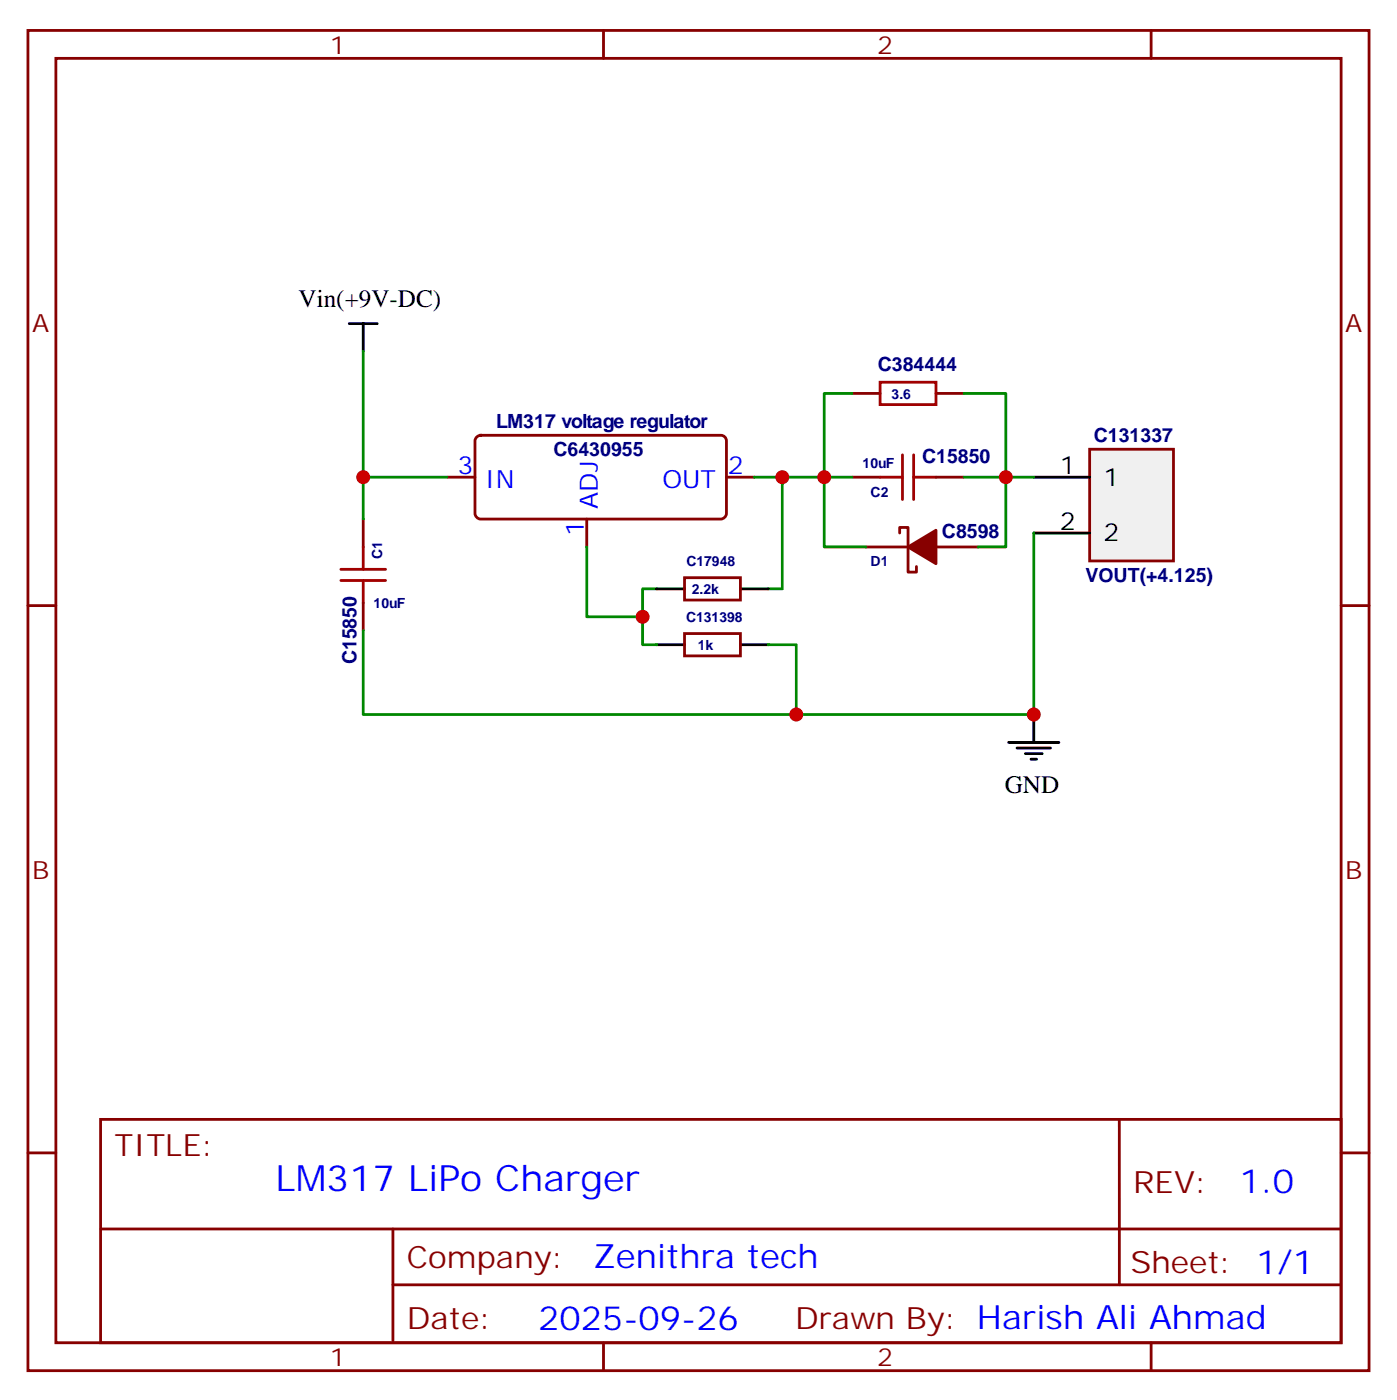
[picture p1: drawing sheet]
<svg xmlns="http://www.w3.org/2000/svg" width="176mm" height="177mm" viewBox="0 0 176 177" stroke-linecap="round" stroke-linejoin="round" font-family="sans-serif">
<g fill="none" stroke="#870000" stroke-width=".35">
<path d="M3.5 3.8h169.4v169.4h-169.4zM7.1 7.4h162.2v162.3h-162.2zM76.2 3.8v3.6M145.3 3.8v3.6M107.6 49.7h3.5M118.2 49.7h3.5M3.5 76.5h3.6M45.9 65.6v3.5M45.9 76.2v3.5M107.6 60.3h3.5M109.4 69.1h5.3M113.6 67.3v-.7h1.1v5.7h1v-.7"/>
<path d="M118.2 69.1h5.3M118.2 60.3h3.5M169.3 76.5h3.6M86.4 80h7.1v2.9h-7.1zM3.5 145.7h3.6M12.7 141.4h156.6v28.3h-156.6zM12.7 155.3h156.5M49.6 155.3v14.1M141.3 141.5v20.8M169.3 145.7h3.6M49.6 162.3h119.6M76.2 169.7v3.5"/>
<path d="M145.3 169.7v3.5"/>
</g>
<path d="M114.7 69.1l3.5-2.1v4.2z" fill="#870000" stroke="#870000" stroke-width=".35"/>
<path d="M111.1 48.3h7.1v2.8h-7.1zM113.9 57.5v5.6M115.4 57.5v5.6M43 71.9h5.7M43 73.3h5.7M45.9 69.1v2.8M45.9 73.3v2.9M111.1 60.3h2.8M115.4 60.3h2.8" fill="none" stroke="#a10000" stroke-width=".35"/>
<path d="M82.9 81.5h3.5M93.5 81.5h3.5" fill="none" stroke="#000" stroke-width=".35"/>
<path d="M137.6 56.8h10.6v14.1h-10.6z" fill="#f0f0f0" stroke="#870000" stroke-width=".35"/>
<path d="M44.1 40.9h3.5M45.9 40.9v3.5M82.9 74.4h3.5M93.5 74.4h3.5M130.5 60.3h7.1M130.5 67.3h7.1M127.4 93.8h6.3M128.4 94.5h4.2M129.5 95.2h2.1M130.2 95.9h.7M130.5 90.3v3.5" fill="none" stroke="#000" stroke-width=".35"/>
<path d="M60.2 55.2l.5-.2h30.3a.71 .71 0 0 1 .7 .7v9.2a.76 .76 0 0 1-.7 .7h-30.3a.76 .76 0 0 1-.7-.7v-9.2zM56.4 60.3h3.6M74.1 65.6v3.5M86.4 73h7.1v2.8h-7.1zM91.7 60.3h3.5" fill="none" stroke="#870000" stroke-width=".35"/>
<path d="M45.9 44.4v15.9h10.5M107.6 49.7h-3.5v19.4h5.3M121.7 49.7h5.3v10.6h-5.3M45.9 60.3v5.3M74.1 69.1v8.8h7M82.9 74.4h-1.8v7.1h1.8M95.2 60.3h12.4M98.8 60.3v14.1h-1.8M130.5 67.3v23h-84.6v-10.6M130.5 60.3h-3.5v8.8h-3.5M97 81.5h3.5v8.8" fill="none" stroke="#008700" stroke-width=".35"/>
<g fill="#c00">
<circle cx="45.9" cy="60.3" r=".88"/>
<circle cx="100.5" cy="90.3" r=".88"/>
<circle cx="98.8" cy="60.3" r=".88"/>
<circle cx="81.1" cy="77.9" r=".88"/>
<circle cx="127" cy="60.3" r=".88"/>
<circle cx="104.1" cy="60.3" r=".88"/>
<circle cx="130.5" cy="90.3" r=".88"/>
</g>
<text font-size="4.6" fill="#00f" x="34.8" y="150.5">LM317 LiPo Charger</text>
<g font-size="4.2" fill="#00f">
<text x="156.5" y="150.7">1.0</text>
<text x="74.9" y="160.3">Zenithra tech</text>
<text x="68" y="168.1">2025-09-26</text>
</g>
<g font-size="3.9" fill="#800">
<text x="14.5" y="146">TITLE:</text>
<text x="143.1" y="150.7">REV:</text>
<text x="51.4" y="160.2">Company:</text>
<text x="142.7" y="160.8">Sheet: 1/1</text>
<text x="51.4" y="167.9">Date:</text>
<text x="100.4" y="168">Drawn By: Harish Ali Ahmad</text>
</g>
<g font-size="3.2" fill="#800">
<text x="41.6" y="6.8">1</text>
<text x="110.8" y="6.8">2</text>
<text x="4.1" y="41.9">A</text>
<text x="169.9" y="41.9">A</text>
<text x="4.1" y="111.1">B</text>
<text x="169.9" y="111.1">B</text>
<text x="41.6" y="172.6">1</text>
<text x="110.8" y="172.6">2</text>
</g>
<g font-size="3.2">
<text x="37.7" y="38.8">Vin(+9V-DC)</text>
<text x="133.8" y="59.9">1</text>
<text x="139.3" y="61.3">1</text>
<text x="133.8" y="67">2</text>
<text x="139.3" y="68.4">2</text>
<text x="126.9" y="100.2">GND</text>
</g>
<g font-size="3.2" fill="#00f">
<text x="57.8" y="59.9">3</text>
<text x="91.9" y="59.9">2</text>
<text x="61.3" y="61.7">IN</text>
<text x="75.5" y="64.3" transform="rotate(-90 75.5 64.3)">ADJ</text>
<text x="83.6" y="61.7">OUT</text>
<text x="73.7" y="67.8" transform="rotate(-90 73.7 67.8)">1</text>
</g>
<g font-size="2.5" fill="#000080">
<text x="110.8" y="46.8">C384444</text>
<text x="62.6" y="54.1">LM317 voltage regulator</text>
<text x="69.9" y="57.7">C6430955</text>
<text x="116.4" y="58.5">C15850</text>
<text x="138.1" y="55.9">C131337</text>
<text x="118.9" y="68">C8598</text>
<text x="137" y="73.6">VOUT(+4.125)</text>
<text x="45" y="83.9" transform="rotate(-90 45 83.9)">C15850</text>
</g>
<g font-size="1.8" fill="#000080">
<text x="112.6" y="50.4">3.6</text>
<text x="108.9" y="59.2">10uF</text>
<text x="109.9" y="62.7">C2</text>
<text x="48.3" y="70.7" transform="rotate(-90 48.3 70.7)">C1</text>
<text x="86.7" y="71.5">C17948</text>
<text x="109.9" y="71.5">D1</text>
<text x="47.2" y="76.8">10uF</text>
<text x="87.4" y="75.1">2.2k</text>
<text x="86.6" y="78.6">C131398</text>
<text x="88.1" y="82.1">1k</text>
</g>
</svg>
